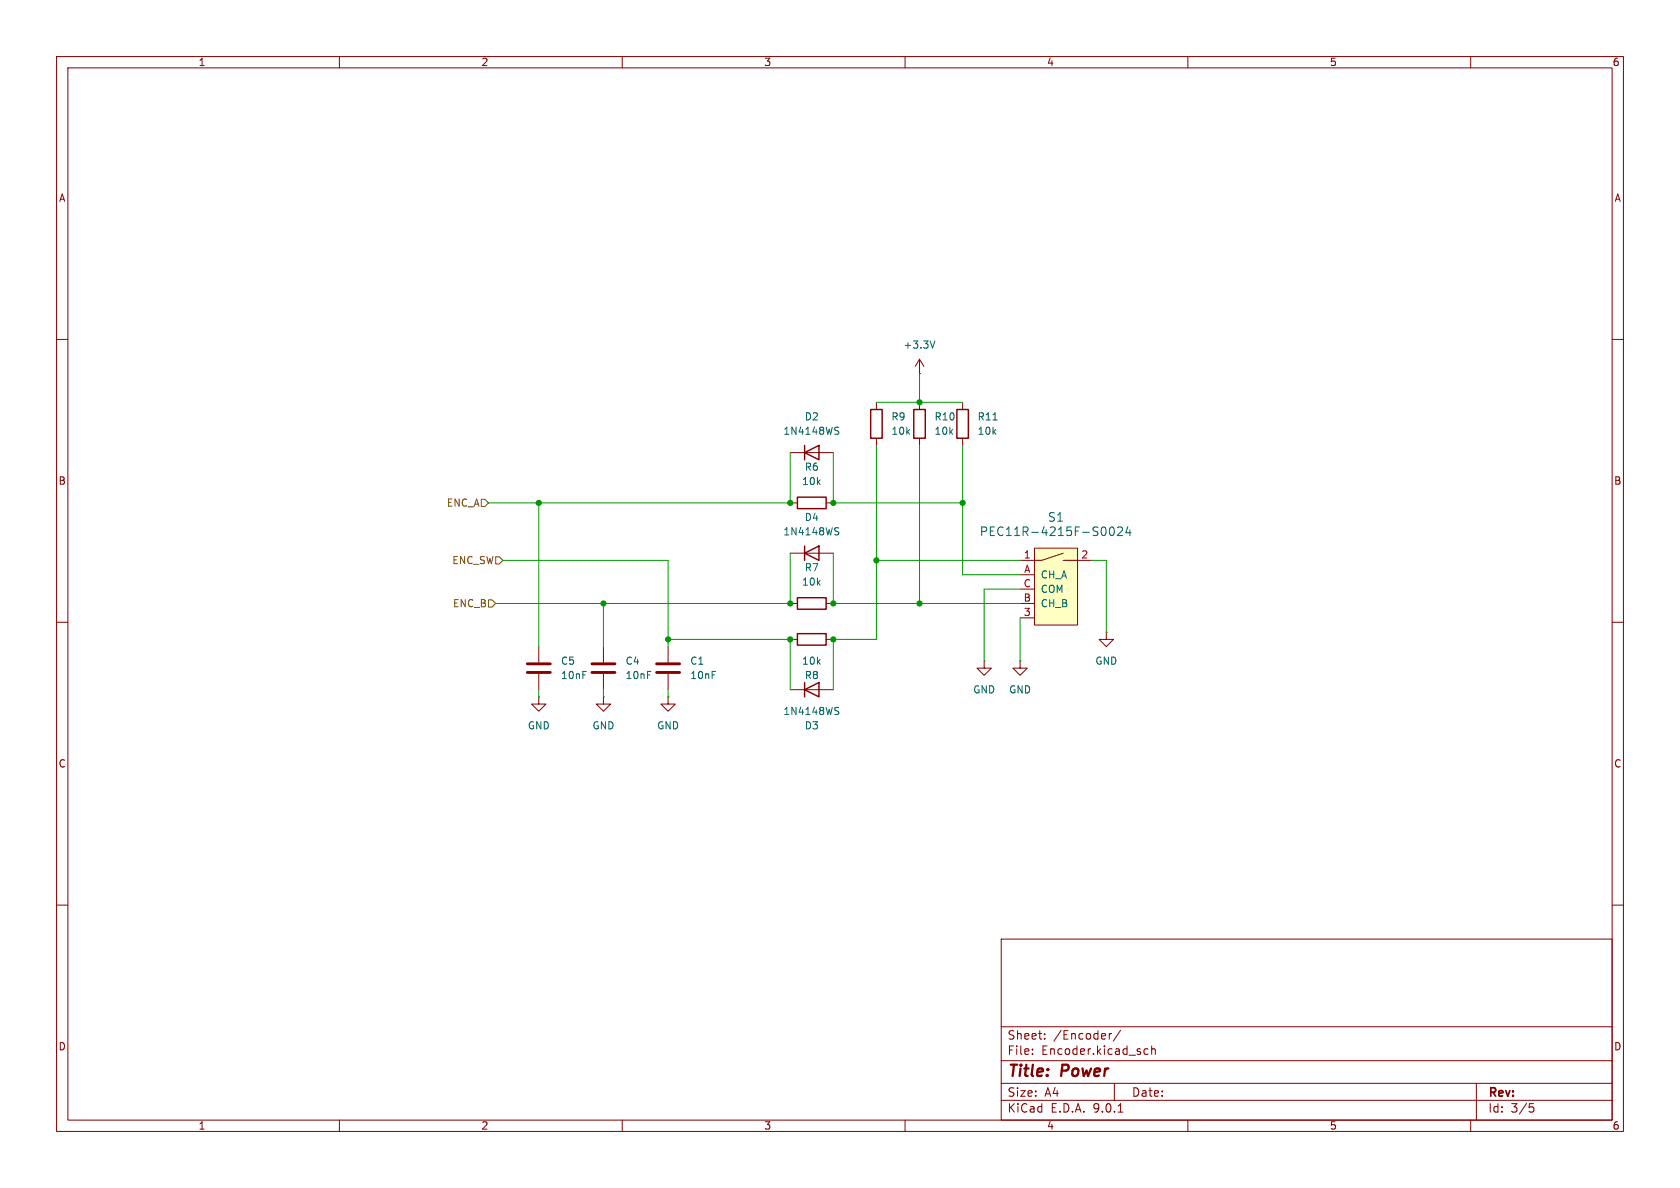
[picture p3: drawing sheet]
<svg xmlns="http://www.w3.org/2000/svg" width="297mm" height="210mm" viewBox="0 0 297 210" stroke-linecap="round" stroke-linejoin="round" font-family="sans-serif">
<g fill="none" stroke="#840000" stroke-width=".18">
<path d="M10 10h277v190h-277zM12 12h273v186h-273zM60 10v2M110 10v2M160 10v2M210 10v2M260 10v2M10 60h2M285 60h2M10 110h2M139.7 106.7h1.3M146 106.7h1.3"/>
<path d="M174 116.8v1.3h1.3l-1.3 1.3-1.3-1.3h1.3M174 116.8h.1M180.3 116.8v1.3h1.3l-1.3 1.3-1.2-1.3h1.2M180.3 116.8h.1M285 110h2M10 160h2M177 166h108v32h-108zM285 160h2M60 198v2M110 198v2M160 198v2M177 194.5h108"/>
<path d="M177 191.5h108M177 187.5h108M177 181.5h108M182.5 186.3v.1M182.5 185.5v.1M184.7 183.6v.1M184.7 182.8v.1M196.1 182.7v1M196.5 182.7l-.3 .1-.1 .2M197 191.5v3M197.7 196.6h.8M198.1 182.1l-1.3 2"/>
<path d="M202.3 186.3l.2 .1 .5-.1M203 185.5l-.5-.1-.2 .1M203.6 185.5l.2-.1 .4 .1v.9M203.6 184.9v1.5M210 198v2M260 198v2M261 191.5v6.5M270.4 195.1h.7M270.5 195.7h.4l.3 .3-.2 .5-.5 .1"/>
</g>
<path d="M141 105.7h5v2h-5z" fill="none" stroke="#840000" stroke-width=".25"/>
<path d="M182.9 96.9h7.6v13.6h-7.6z" fill="#ffffc2"/>
<g fill="none" stroke="#840000" stroke-width=".18">
<path d="M154.9 71.1v1.3M154.9 77.5v1.2M162.6 66h.1M162.6 63.5l-.8 1.3M162.6 63.5l.7 1.3M162.6 63.5v2.5M162.6 71.1v1.3M162.6 77.5v1.2M170.2 71.1v1.3M170.2 77.5v1.2M139.7 97.8h7.6M139.7 80h7.6"/>
<path d="M139.7 88.9h1.3M146 88.9h1.3M182.9 96.9h7.6v13.6h-7.6zM188 97.8l-3.9 1.3h-3.8M188 99.1h5M95.2 114.3v2.8M95.2 119.1v2.8M106.7 114.3v2.8M106.7 119.1v2.8M118.1 114.3v2.8M118.1 119.1v2.8M139.7 113h1.3"/>
<path d="M146 113h1.3M180.3 101.6h2.6M180.3 104.1h2.6M180.3 106.7h2.6M180.3 109.2h2.6M195.6 111.8v1.2h1.2l-1.2 1.3-1.3-1.3h1.3M195.6 111.8h.1M95.2 123.2v1.3h1.3l-1.3 1.2-1.2-1.2h1.2M95.2 123.2h.1M106.7 123.2v1.3h1.2l-1.2 1.2-1.3-1.2h1.3M106.7 123.2h.1M118.1 123.2v1.3h1.3l-1.3 1.2-1.3-1.2h1.3"/>
<path d="M118.1 123.2h.1M139.7 121.9h7.6"/>
</g>
<path d="M147.8 76.1l.4 .1 .1 .3-.3 .3h-.3M147.8 75.5l.5 .1M165.3 60.3l-.4 1.2M175.6 74.2h.7M147.8 93.9l.4 .1 .1 .3-.3 .3h-.3M147.8 93.3l.5 .1M196.3 93.3l.2-.1a.83 .83 0 0 1 .6 .6 .83 .83 0 0 1-.3 .8l-.2 .1a.82 .82 0 0 1-.3-1.4zM197.6 93.3l.6-.1 .2 .1v.3l-.9 1.1h.9M199.4 93.1l-.4 1.1h1M199.8 93.7v1M147.8 125.6l.4 .2 .1 .3-.3 .2h-.3M147.8 125l.5 .1" fill="none" stroke="#006464" stroke-width=".18"/>
<path d="M142.2 78.7v2.6M153.9 72.4h2.1v5.1h-2.1zM161.5 72.4h2.1v5.1h-2.1zM169.2 72.4h2v5.1h-2zM141 87.9h5v2h-5zM142.2 97.8l2.6-1.3v2.6zM142.2 80l2.6-1.3v2.6zM142.2 96.5v2.6M141 112h5v2h-5zM142.2 121.9l2.6-1.2v2.5zM142.2 120.7v2.5" fill="none" stroke="#840000" stroke-width=".25"/>
<path d="M93.2 117.3h4.1M93.2 118.9h4.1M104.6 117.3h4.1M104.6 118.9h4.1M116.1 117.3h4M116.1 118.9h4" fill="none" stroke="#840000" stroke-width=".51"/>
<path d="M85.1 88.3h.6l.7 .6-.7 .6h-.6zM87.6 98.4h.7l.6 .7-.6 .6h-.7zM86.4 106h.6l.6 .7-.6 .6h-.6z" fill="none" stroke="#725600" stroke-width=".18"/>
<g fill="none" stroke="#009600" stroke-width=".18">
<path d="M154.9 78.7v34.3h-7.6v8.9M154.9 71.1h15.3M162.6 66v5.1M162.6 78.7v28M170.2 78.7v22.9h10.1M88.9 99.1h29.2v15.2M95.2 88.9v25.4M139.7 80v8.9h-53.3M139.7 97.8v8.9h-52.1M147.3 80v8.9h22.9M147.3 97.8v8.9h33M154.9 99.1h25.4"/>
<path d="M193 99.1h2.6v12.7M106.7 106.7v7.6M118.1 113h21.6v8.9M180.3 104.1h-6.3v12.7M180.3 109.2v7.6M95.2 121.9v1.3M106.7 121.9v1.3M118.1 121.9v1.3"/>
</g>
<g fill="#009600" stroke="#009600" stroke-width=".18">
<circle cx="162.6" cy="106.7" r=".46"/>
<circle cx="154.9" cy="99.1" r=".46"/>
<circle cx="162.6" cy="71.1" r=".46"/>
<circle cx="170.2" cy="88.9" r=".46"/>
<circle cx="139.7" cy="106.7" r=".46"/>
<circle cx="147.3" cy="106.7" r=".46"/>
<circle cx="139.7" cy="88.9" r=".46"/>
<circle cx="147.3" cy="88.9" r=".46"/>
<circle cx="147.3" cy="113" r=".46"/>
<circle cx="139.7" cy="113" r=".46"/>
<circle cx="118.1" cy="113" r=".46"/>
<circle cx="95.2" cy="88.9" r=".46"/>
<circle cx="106.7" cy="106.7" r=".46"/>
</g>
<g font-size="2.8" fill="#840000">
<text x="178" y="190.9">Title:</text>
<text x="187.7" y="190.9">Power</text>
</g>
<g font-size="2.1" fill="#006464">
<text x="173.1" y="95">PEC11R-4215F-S0024</text>
<text x="185.2" y="92.4">S1</text>
</g>
<g font-size="2.1" fill="#840000">
<text x="178" y="184">Sheet:</text>
<text x="186.2" y="184">/Encoder/</text>
<text x="178" y="186.7">File:</text>
<text x="184.1" y="186.7">Encoder.kicad_sch</text>
<text x="178" y="196.9">KiCad</text>
<text x="178" y="194.1">Size:</text>
<text x="184.7" y="194.1">A4</text>
<text x="185.7" y="196.9">E.D.A.</text>
<text x="193.3" y="196.9">9.0.1</text>
<text x="200" y="194.1">Date:</text>
<text x="263" y="194.3">Rev:</text>
<text x="263" y="196.9">Id:</text>
<text x="267.1" y="196.9">3/5</text>
</g>
<g font-size="1.8" fill="#840000">
<text x="35" y="11.9">1</text>
<text x="85" y="11.9">2</text>
<text x="135" y="11.9">3</text>
<text x="185" y="11.9">4</text>
<text x="235" y="11.9">5</text>
<text x="285" y="11.9">6</text>
<text x="10.3" y="35.9">A</text>
<text x="285.3" y="35.9">A</text>
<text x="10.3" y="85.9">B</text>
<text x="285.3" y="85.9">B</text>
<text x="10.3" y="135.9">C</text>
<text x="285.3" y="135.9">C</text>
<text x="10.3" y="185.9">D</text>
<text x="285.3" y="185.9">D</text>
<text x="35" y="199.9">1</text>
<text x="85" y="199.9">2</text>
<text x="135" y="199.9">3</text>
<text x="185" y="199.9">4</text>
<text x="235" y="199.9">5</text>
<text x="285" y="199.9">6</text>
</g>
<g font-size="1.8" fill="#006464">
<text x="159.6" y="61.8">+3.3V</text>
<text x="138.4" y="77.1">1N4148WS</text>
<text x="142.2" y="74.5">D2</text>
<text x="157.5" y="74.5">R9</text>
<text x="157.5" y="77.1">10k</text>
<text x="165.1" y="77.1">10k</text>
<text x="165.1" y="74.5">R10</text>
<text x="172.7" y="77.1">10k</text>
<text x="172.7" y="74.5">R11</text>
<text x="142.2" y="83.4">R6</text>
<text x="141.7" y="86">10k</text>
<text x="138.4" y="94.8">1N4148WS</text>
<text x="142.2" y="92.3">D4</text>
<text x="142.2" y="101.2">R7</text>
<text x="141.7" y="103.7">10k</text>
<text x="183.9" y="102.5">CH_A</text>
<text x="183.9" y="105">COM</text>
<text x="183.9" y="107.5">CH_B</text>
<text x="99.1" y="117.7">C5</text>
<text x="110.5" y="117.7">C4</text>
<text x="121.9" y="117.7">C1</text>
<text x="141.7" y="117.7">10k</text>
<text x="193.5" y="117.7">GND</text>
<text x="99.1" y="120.2">10nF</text>
<text x="110.5" y="120.2">10nF</text>
<text x="121.9" y="120.2">10nF</text>
<text x="142.2" y="120.2">R8</text>
<text x="172" y="122.8">GND</text>
<text x="178.3" y="122.8">GND</text>
<text x="93.2" y="129.1">GND</text>
<text x="104.6" y="129.1">GND</text>
<text x="116.1" y="129.1">GND</text>
<text x="138.4" y="126.6">1N4148WS</text>
<text x="142.2" y="129.1">D3</text>
</g>
<g font-size="1.8" fill="#725600">
<text x="78.9" y="89.8">ENC_A</text>
<text x="79.9" y="99.9">ENC_SW</text>
<text x="80" y="107.5">ENC_B</text>
</g>
<g font-size="1.8" fill="#a90000">
<text x="180.9" y="98.8">1</text>
<text x="181" y="101.3">A</text>
<text x="191.1" y="98.8">2</text>
<text x="180.9" y="103.9">C</text>
<text x="180.9" y="106.4">B</text>
<text x="180.9" y="109">3</text>
</g>
</svg>
